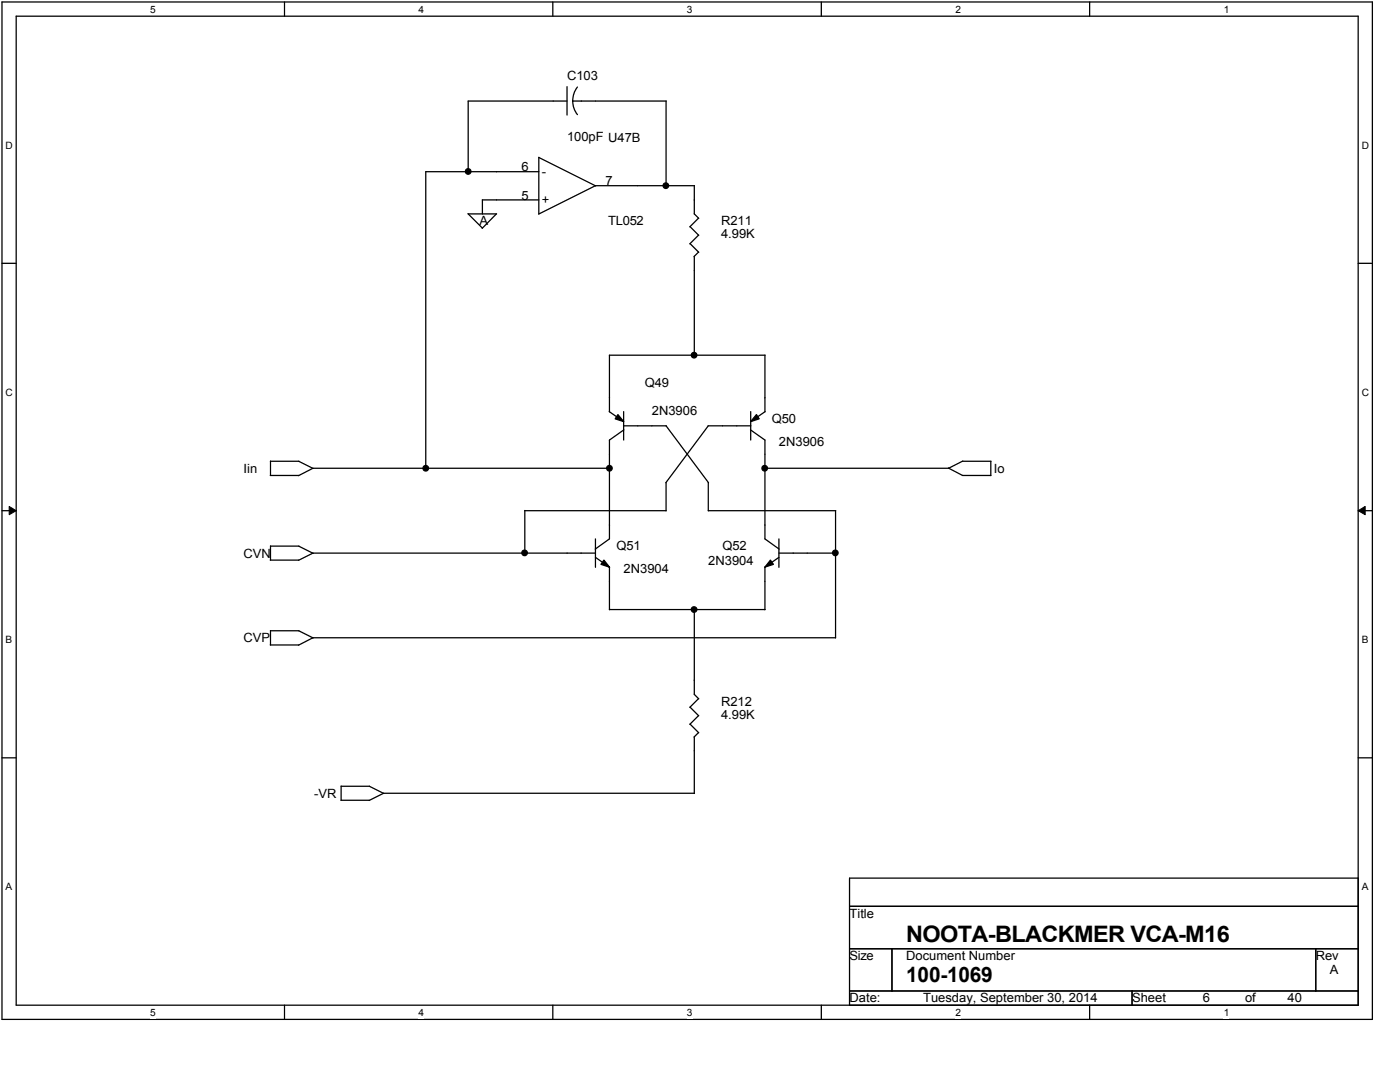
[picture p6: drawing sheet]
<svg xmlns="http://www.w3.org/2000/svg" width="279mm" height="216mm" viewBox="0 0 279 216" stroke-linecap="round" stroke-linejoin="round" font-family="sans-serif">
<path d="M.4 .4h273.5v203h-273.5zM3.2 3.2h267.9v197.4h-267.9z" fill="none" stroke="#000" stroke-width=".25"/>
<g fill="#fff">
<path d="M30 .7h1.1v2.3h-1.1z"/>
<path d="M30 200.9h1.1v2.3h-1.1z"/>
</g>
<path d="M56.8 .4v2.8M56.8 200.6v2.8" fill="none" stroke="#000" stroke-width=".25"/>
<g fill="#fff">
<path d="M83.5 .7h1.1v2.3h-1.1z"/>
<path d="M83.5 200.9h1.1v2.3h-1.1z"/>
</g>
<path d="M110.3 .4v2.8M110.3 200.6v2.8" fill="none" stroke="#000" stroke-width=".25"/>
<g fill="#fff">
<path d="M137.1 .7h1.1v2.3h-1.1z"/>
<path d="M137.1 200.9h1.1v2.3h-1.1z"/>
</g>
<path d="M163.9 .4v2.8M163.9 200.6v2.8" fill="none" stroke="#000" stroke-width=".25"/>
<g fill="#fff">
<path d="M190.7 .7h1.1v2.3h-1.1z"/>
<path d="M190.7 200.9h1.1v2.3h-1.1z"/>
</g>
<path d="M217.5 .4v2.8M217.5 200.6v2.8" fill="none" stroke="#000" stroke-width=".25"/>
<g fill="#fff">
<path d="M244.2 .7h1.1v2.3h-1.1z"/>
<path d="M244.2 200.9h1.1v2.3h-1.1z"/>
<path d="M1.1 27.9h1.5v2.2h-1.5z"/>
<path d="M271.8 27.9h1.4v2.2h-1.4z"/>
<path d="M1.1 77.2h1.5v2.2h-1.5z"/>
<path d="M271.8 77.2h1.4v2.2h-1.4z"/>
</g>
<path d="M.4 52.5h2.8M271.1 52.5h2.8" fill="none" stroke="#000" stroke-width=".25"/>
<g fill="#fff">
<path d="M1.1 126.5h1.3v2.3h-1.3z"/>
<path d="M271.8 126.5h1.3v2.3h-1.3z"/>
</g>
<path d="M.4 101.9h2.8M271.1 101.9h2.8" fill="none" stroke="#000" stroke-width=".25"/>
<path d="M1.8 101.1l1.4 .8-1.4 .8zM271.1 101.9l1.3-.8v1.6z" fill="#000"/>
<path d="M1.8 101.1l1.4 .8-1.4 .8zM271.1 101.9l1.3-.8v1.6z" fill="none" stroke="#000" stroke-width=".2"/>
<g fill="#fff">
<path d="M1.1 175.9h1.3v2.2h-1.3z"/>
<path d="M271.8 175.9h1.3v2.2h-1.3z"/>
</g>
<g fill="none" stroke="#000" stroke-width=".25">
<path d="M113.2 17.3v5.7M115.2 17.4l-.7 1.3-.2 1.5M107.5 31.4v11.3M107.5 31.4l11.4 5.7M107.5 34.3h-22.5v59.2M107.5 39.9h-11.2v2.8M113.2 20.2h-19.8v14.1M114.3 20.2l.2 1.4 .7 1.3M114.3 20.2h18.7M132.9 20.2v16.9M138.6 37.1v5.6l.8 .9M138.6 37.1h-19.8l-11.3 5.6"/>
<path d="M93.4 42.6l2.9 2.9M93.4 42.7h5.7l-2.9 2.9M137.7 45.2l1.7 1.8M137.7 48.6l1.7 1.7M138.6 51.1v19.8M139.4 43.5l-1.7 1.8M139.4 46.9l-1.7 1.8M139.4 50.3l-.9 .9M152.7 70.9v11.3M152.7 70.9h-31.1v11.3M53.9 94.9h5.7M54 92h5.7"/>
<path d="M54 92v2.9M59.6 92l2.9 1.5M121.6 82.1l2.9 2M121.7 93.4h-59.2l-2.9 1.5M123.3 82.7l1.2 1.4-1.7-.5zM124.4 85h8.6M124.5 82.1v5.7M124.5 85.8l-2.9 2v19.7l-2.8 2.1M132.9 96.3v5.6M132.9 85l8.5 11.3M141.3 85h8.6M141.4 85l-8.5 11.3"/>
<path d="M141.4 96.3v5.6M149.8 85.8l2.9 2v19.7l2.8 2.1M149.8 82.1v5.7M151 82.7l.5 .9-1.7 .5zM152.7 93.4h36.7M152.7 82.1l-2.9 2M192.1 92h5.7M192.1 92l-2.8 1.4M197.7 92v2.9h-5.6l-2.8-1.5M53.9 111.8h5.7M54 108.9v2.9M54 109h5.7"/>
<path d="M59.6 109l2.9 1.4M104.7 101.9h28.2M104.7 101.9v8.5M118.8 111.2l2.9 2M118.8 107.5v5.7M118.8 110.4h-56.3l-2.9 1.4M120.5 111.8l1.1 1.4-1.7-.6zM121.6 113.2v8.5M141.4 101.9h25.4M152.7 113.2v8.5M153.8 111.8l.5 .8-1.6 .6zM155.4 110.4h11.4"/>
<path d="M155.4 111.2l-2.8 2M155.4 107.5v5.7M166.8 101.9v25.4h-104.4M53.9 128.7h5.7M54 125.8v2.9M54 125.9h5.7M59.6 125.9l2.9 1.4M62.5 127.3l-2.9 1.4M121.6 121.6h31.1M138.6 121.6v17l.8 .8M139.4 139.4l-1.7 1.7M.4 151.2h2.8"/>
<path d="M68.1 156.9h5.7M68.1 156.8v2.9M73.7 156.9l2.9 1.4M137.7 141.1l1.7 1.7M137.7 144.5l1.7 1.7M138.6 147v11.3M138.6 158.3h-62.1l-2.8 1.4h-5.7M139.4 142.8l-1.7 1.7M139.4 146.2l-.9 .9M271.1 151.2h2.8M169.5 175.2h101.6v25.4h-101.6zM169.5 180.8h101.6"/>
<path d="M169.5 189.3h101.6M169.5 197.7h101.6M178 189.3v8.4M225.9 197.7v2.9M262.6 189.3v8.4"/>
<circle cx="93.4" cy="34.2" r=".56"/>
<circle cx="132.9" cy="37" r=".56"/>
<circle cx="138.5" cy="70.9" r=".56"/>
<circle cx="85" cy="93.4" r=".56"/>
<circle cx="121.6" cy="93.4" r=".56"/>
<circle cx="152.6" cy="93.4" r=".56"/>
<circle cx="104.7" cy="110.3" r=".56"/>
<circle cx="166.7" cy="110.3" r=".56"/>
<circle cx="138.5" cy="121.6" r=".56"/>
</g>
<g fill="#000">
<path d="M123.3 82.7l1.2 1.4-1.7-.5zM151 82.7l.5 .9-1.7 .5zM120.5 111.8l1.1 1.4-1.7-.6zM153.8 111.8l.5 .8-1.6 .6z"/>
<circle cx="93.4" cy="34.2" r=".56"/>
<circle cx="132.9" cy="37" r=".56"/>
<circle cx="138.5" cy="70.9" r=".56"/>
<circle cx="85" cy="93.4" r=".56"/>
<circle cx="121.6" cy="93.4" r=".56"/>
<circle cx="152.6" cy="93.4" r=".56"/>
<circle cx="104.7" cy="110.3" r=".56"/>
<circle cx="166.7" cy="110.3" r=".56"/>
<circle cx="138.5" cy="121.6" r=".56"/>
</g>
<text font-size="4.5" x="180.8" y="187.9">NOOTA-BLACKMER VCA-M16</text>
<text font-size="4.2" x="180.8" y="196">100-1069</text>
<g font-size="2.5">
<text x="113.2" y="15.9">C103</text>
<text x="113.2" y="28.1">100pF U47B</text>
<text x="104.1" y="34.2">6</text>
<text x="108.1" y="35.1">-</text>
<text x="104.1" y="39.8">5</text>
<text x="108.1" y="40.8">+</text>
<text x="120.8" y="37">7</text>
<text x="95.7" y="45">A</text>
<text x="121.4" y="45">TL052</text>
<text x="143.9" y="45">R211</text>
<text x="143.9" y="47.5">4.99K</text>
<text x="128.7" y="77.1">Q49</text>
<text x="130.1" y="82.8">2N3906</text>
<text x="154.1" y="84.5">Q50</text>
<text x="155.4" y="88.9">2N3906</text>
<text x="48.6" y="94.3">Iin</text>
<text x="198.3" y="94.3">Io</text>
<text x="48.6" y="111.3">CVN</text>
<text x="123.1" y="109.8">Q51</text>
<text x="141.4" y="112.7">2N3904</text>
<text x="144.2" y="109.8">Q52</text>
<text x="124.5" y="114.3">2N3904</text>
<text x="48.6" y="128.1">CVP</text>
<text x="143.9" y="140.8">R212</text>
<text x="143.9" y="143.4">4.99K</text>
<text x="62.7" y="159.2">-VR</text>
<text x="169.5" y="183.1">Title</text>
<text x="169.5" y="191.6">Size</text>
<text x="180.8" y="191.6">Document Number</text>
<text x="262.6" y="191.6">Rev</text>
<text x="265.4" y="194.4">A</text>
<text x="169.5" y="200">Date:</text>
<text x="184.2" y="200">Tuesday, September 30, 2014</text>
<text x="225.9" y="200">Sheet</text>
<text x="240" y="200">6</text>
<text x="248.5" y="200">of</text>
<text x="257" y="200">40</text>
</g>
<g font-size="2">
<text x="30" y="2.6">5</text>
<text x="83.5" y="2.6">4</text>
<text x="137.1" y="2.6">3</text>
<text x="190.7" y="2.6">2</text>
<text x="244.2" y="2.6">1</text>
<text x="1.1" y="29.7">D</text>
<text x="271.8" y="29.7">D</text>
<text x="1.1" y="79">C</text>
<text x="271.8" y="79">C</text>
<text x="1.1" y="128.4">B</text>
<text x="271.8" y="128.4">B</text>
<text x="1.1" y="177.7">A</text>
<text x="271.8" y="177.7">A</text>
<text x="30" y="202.7">5</text>
<text x="83.5" y="202.7">4</text>
<text x="137.1" y="202.7">3</text>
<text x="190.7" y="202.7">2</text>
<text x="244.2" y="202.7">1</text>
</g>
</svg>
